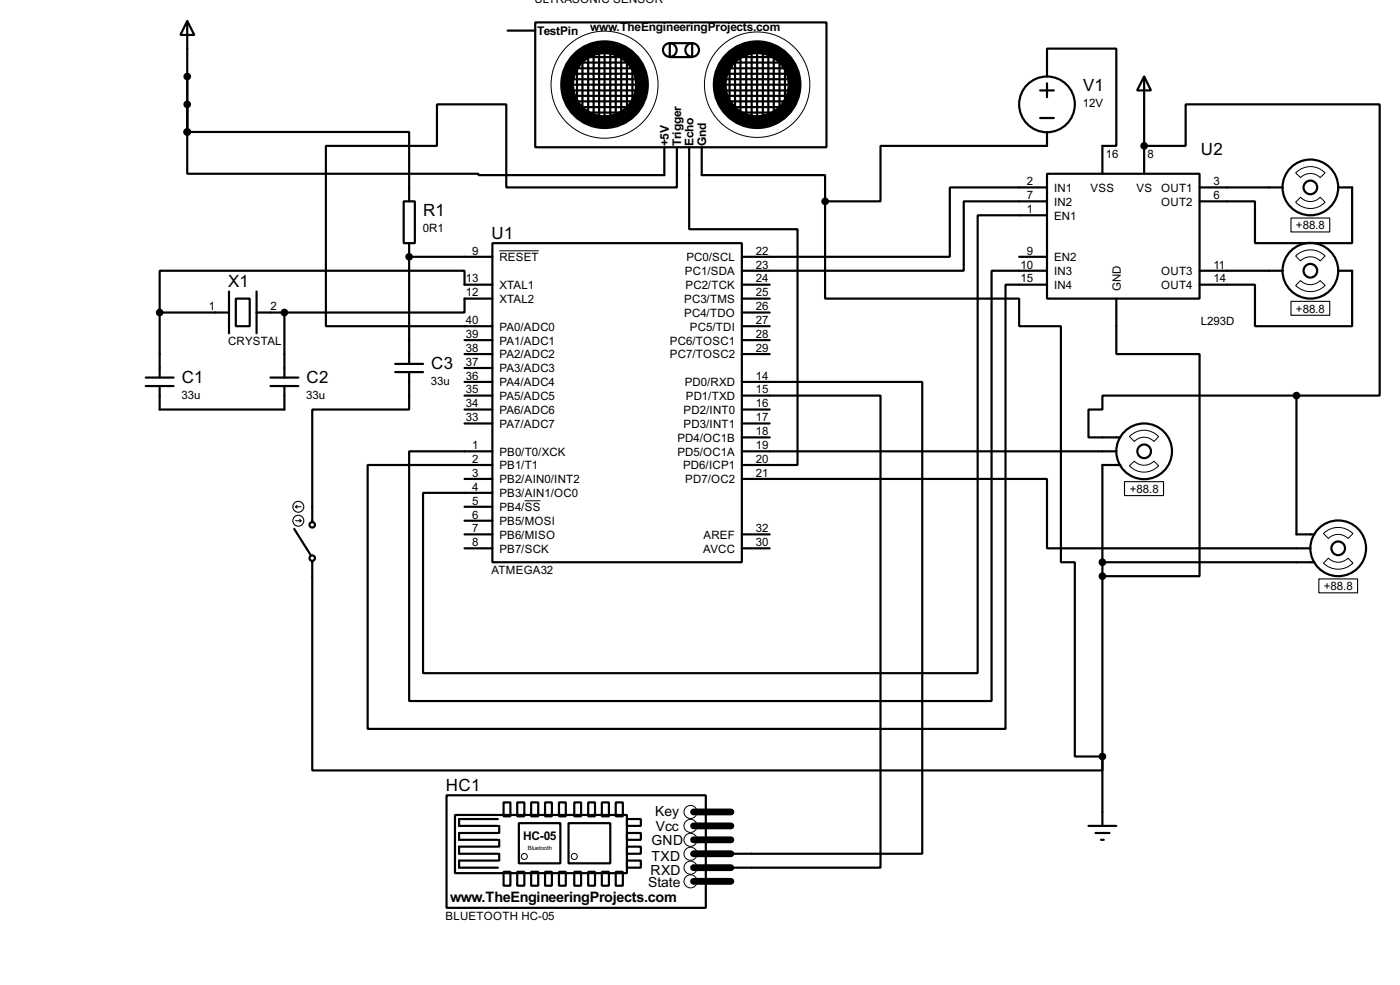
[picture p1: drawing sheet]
<svg xmlns="http://www.w3.org/2000/svg" width="256mm" height="180mm" viewBox="0 0 256 180" stroke-linecap="round" stroke-linejoin="round" font-family="sans-serif">
<g fill="none" stroke="#000" stroke-width=".4">
<path d="M34.3 3.9l1.3 2.5h-2.5zM34.3 3.9v20.3M93 5.6h5.1M98.1 4.1h53.3v22.9h-53.3zM103.7 16.6h12.9M104.2 14.5h12.7M104.2 13.5h12.4M104.2 17.6h12.2M104.4 15.5h12.2M104.7 12.5h11.7M104.7 11.5h10.9M104.7 18.6h11.4"/>
<path d="M105 19.6h10.9M105.7 12.2v6.7M106 10.5h8.6M106.7 10.7v9.4M107.8 10.5v10.4M108.8 9.7v11.7M109.8 9.7v11.9M110.8 9.7v12.5M111.8 9.7v12.5M112.8 9.2v12.7M113.8 10.2v11.7M114.9 11.5v9.6"/>
<path d="M115.9 12.5v6.6M122.7 7.9h4.1v2.6h-4.1zM132.1 13.5h12.2M132.6 15.5h12.7M132.6 14.5h12.5M132.6 16.6h12.5M132.9 12.5h11.4M132.9 11.5h10.4M132.9 17.6h11.7M133.4 18.6h11.4M133.7 12.2v5.9M133.9 19.6h9.7"/>
<path d="M134.4 10.5h8.1M134.7 10.7v9.4M135.7 10.2v10.7M136.7 9.5v11.9M137.7 9.5v12.1M138.7 9.5v12.1M139.8 9.5v12.1M140.8 9.7v11.7M141.8 10.2v10.7M142.8 11.5v8.6M143.8 12v7.1M190.6 16.6h2.5"/>
<path d="M191.8 14v-5.1h12.7v17.8h-2.5v5.1M191.8 15.3v2.5M209.6 14l1.3 2.6h-2.6zM209.6 14v17.8M34.3 24.2h40.7v12.7M34.3 24.2v7.6h53.4v.3h34v-5.1M74 36.9h2v7.6h-2zM105 20.6h10.4M124 27v7.3h-31.2v-15.2h-12.7v7.6h-20.4v33h30.5M126.3 27v15h19.8v43.1h-10.2M128.6 27v5.1h22.6v4.8M134.7 20.6h7.6"/>
<path d="M151.2 36.9v17.8h35.5v5h7.7v43.2h2.5v35.6h5.1v2.5h-144.8v-38.3M190.6 21.6h2.5M191.8 31.8h28v22.9h-28zM191.8 34.3h-17.8v12.7h-38.1M191.8 36.9h-15.2v12.7h-40.7M191.8 39.4h-12.7v83.8h-101.6v-33h12.7M191.8 24.2v2.5h-30.5v10.2h-10.1M209.6 26.7h7.6v-7.6h35.6v53.3h-15.3M219.8 34.3h15.2M245.2 34.3h2.5v10.2h-17.8v-7.6h-10.1M29.3 57.2h12.7M29.3 57.2v11.9"/>
<path d="M42 53.4v7.6M43.2 54.7h2.6v5h-2.6zM47 57.2h5.1M47 53.4v7.6M52.1 57.2v11.9M75 47h15.2M75 44.5v22.1M90.2 44.5h45.7v58.4h-45.7zM90.2 52.1h-5.1v-2.5h-55.8v7.6M90.2 54.7h-5.1v2.5h-33M135.9 57.2h5.1M135.9 54.7h5.1"/>
<path d="M135.9 52.1h5.1M135.9 59.7h5.1M186.7 47h5.1M191.8 49.6h-10.1v78.7h-106.7v-45.7h15.2M191.8 52.1h-7.6v81.3h-116.8v-48.3h22.8M204.5 54.7v10.1h15.3v40.7h-17.8M219.8 49.6h15.2M245.2 49.6h2.5v10.1h-17.8v-7.6h-10.1M26.7 69.1h5.1M26.7 70.7h5.1M29.3 70.7v4.3h22.8v-4.3M49.6 69.1h5.1"/>
<path d="M49.6 70.7h5.1M72.4 66.6h5.1M72.4 68.1h5.1M75 68.1v6.9h-17.8v20.6M85.1 75h5.1M85.1 69.9h5.1M85.1 72.4h5.1M85.1 77.5h5.1M85.1 62.3h5.1M85.1 64.8h5.1M85.1 67.4h5.1M135.9 72.4h25.4v86.4h-28.7"/>
<path d="M135.9 69.9h33.1v86.4h-36.4M135.9 75h5.1M135.9 77.5h5.1M135.9 62.3h5.1M135.9 64.8h5.1M237.5 72.4h-35.5v2.6h-2.6v5.1h5.9M237.5 72.4v25.4h3.3M53.9 96.8l3.1 4.9M85.1 87.7h5.1M85.1 92.8h5.1M85.1 95.3h5.1M85.1 97.8h5.1"/>
<path d="M135.9 87.7h55.9v12.7h48.3M135.9 82.6h68.6M135.9 97.8h5.1M135.9 80.1h5.1M205.3 85.1h-3.3v66.1M85.1 100.4h5.1M135.9 100.4h5.1M202 102.9h38.8M81.8 145.6h47.5v20.6h-47.5zM83.4 149.2h31.5v10.6h-31.5zM91.2 149.9h-7.1v1.3h7.1M91.2 152.5h-7.1v1.2h7.1"/>
<path d="M91.2 155h-7.1v1.3h7.1M91.2 157.5h-7.1v1.3h7.1M91.5 151.2v1.3M91.5 153.7v1.3M91.5 156.3v1.2M92.3 146.9h1.2v2.5h-1.2zM92.3 159.6h1.2v2.5h-1.2zM94.8 146.9h1.3v2.5h-1.3zM94.8 159.6h1.3v2.5h-1.3zM95.1 150.7h7.6v7.3h-7.6zM97.3 146.9h1.3v2.5h-1.3zM97.3 159.6h1.3v2.5h-1.3z"/>
<path d="M99.9 146.9h1.2v2.5h-1.2zM99.9 159.6h1.2v2.5h-1.2zM102.4 146.9h1.3v2.5h-1.3zM102.4 159.6h1.3v2.5h-1.3zM104.2 150.7h7.6v7.3h-7.6zM105.2 146.9h1.3v2.5h-1.3zM105.2 159.6h1.3v2.5h-1.3zM107.8 159.6h1.2v2.5h-1.2zM107.8 146.9h1.2v2.5h-1.2zM110.3 159.6h1.3v2.5h-1.3zM110.3 146.9h1.3v2.5h-1.3zM112.8 159.6h1.3v2.5h-1.3z"/>
<path d="M112.8 146.9h1.3v2.5h-1.3zM114.9 149.9h2.5v1.3h-2.5zM114.9 152.5h2.5v1.2h-2.5zM114.9 155h2.5v1.3h-2.5zM114.9 157.5h2.5v1.3h-2.5zM199.4 151.2h5.1M200.7 152.5h2.6M201.7 153.7h.5"/>
<circle cx="122.7" cy="9.2" r="1.25"/>
<circle cx="126.8" cy="9.2" r="1.25"/>
<circle cx="191.8" cy="19.1" r="5.1"/>
<circle cx="240" cy="34.3" r="5.1"/>
<circle cx="240" cy="34.3" r="1.25"/>
<circle cx="240" cy="49.6" r="5.1"/>
<circle cx="240" cy="49.6" r="1.25"/>
<circle cx="57.2" cy="96.1" r=".5"/>
<circle cx="209.6" cy="82.6" r="5.1"/>
<circle cx="209.6" cy="82.6" r="1.25"/>
<circle cx="57.2" cy="102.2" r=".5"/>
<circle cx="245.1" cy="100.4" r="5.1"/>
<circle cx="245.1" cy="100.4" r="1.25"/>
</g>
<g fill="#000">
<circle cx="34.3" cy="24.2" r=".2"/>
<circle cx="209.6" cy="26.7" r=".2"/>
<circle cx="75" cy="47" r=".2"/>
</g>
<g fill="none" stroke="#000" stroke-width=".18">
<path d="M237.4 37l.9-.9a2.45 2.45 0 0 0 3.6 0l.9 .9a3.7 3.7 0 0 1-5.4 0zM237.4 31.7a3.7 3.7 0 0 1 5.4 0l-.9 .8a2.54 2.54 0 0 0-3.6 0zM91.5 45.9h7.2M237.4 52.3l.9-.9a2.54 2.54 0 0 0 3.6 0l.9 .9a3.8 3.8 0 0 1-5.4 0zM237.4 46.9a3.8 3.8 0 0 1 5.4 0l-.9 .9a2.54 2.54 0 0 0-3.6 0zM206.9 79.9a3.7 3.7 0 0 1 5.4 0l-.9 .9a2.46 2.46 0 0 0-3.6 0zM96.1 91.7h2.9M206.9 85.3l.9-.9a2.53 2.53 0 0 0 3.6 0l.9 .9a3.7 3.7 0 0 1-5.4 0zM242.5 97.7a3.8 3.8 0 0 1 5.4 0l-.9 .9a2.54 2.54 0 0 0-3.6 0zM242.5 103.1l.9-.9a2.54 2.54 0 0 0 3.6 0l.9 .9a3.8 3.8 0 0 1-5.4 0z"/>
<circle cx="110.7" cy="15.5" r="9.8"/>
<circle cx="138.7" cy="15.5" r="9.7"/>
<circle cx="96" cy="156.8" r=".55"/>
<circle cx="105.2" cy="156.8" r=".55"/>
<circle cx="126.5" cy="151.2" r="1.2"/>
<circle cx="126.5" cy="156.3" r="1.2"/>
<circle cx="126.5" cy="148.6" r="1.2"/>
<circle cx="126.5" cy="153.7" r="1.2"/>
<circle cx="126.5" cy="158.8" r="1.2"/>
<circle cx="126.5" cy="161.3" r="1.2"/>
</g>
<g fill="none" stroke="#000" stroke-width=".2">
<path d="M236.5 39.9h7.1v2.6h-7.1zM236.5 55.2h7.1v2.5h-7.1zM54.2 95.3h1M54.2 92.8l.2 .2M54.2 92.8h1M54.4 92.5l-.2 .3M54.9 95.1l.3 .2M55.2 95.3l-.3 .3M206 88.2h7.2v2.5h-7.2zM241.6 106h7.1v2.5h-7.1z"/>
<circle cx="54.6" cy="95.3" r="1"/>
<circle cx="54.6" cy="92.8" r="1"/>
</g>
<g fill="#000" stroke="#000" stroke-width=".4">
<circle cx="34.3" cy="19.1" r=".5"/>
<circle cx="34.3" cy="14" r=".5"/>
<circle cx="34.3" cy="24.2" r=".5"/>
<circle cx="151.1" cy="36.9" r=".5"/>
<circle cx="209.6" cy="26.7" r=".5"/>
<circle cx="29.2" cy="57.2" r=".5"/>
<circle cx="52.1" cy="57.2" r=".5"/>
<circle cx="74.9" cy="47" r=".5"/>
<circle cx="237.5" cy="72.4" r=".5"/>
<circle cx="201.9" cy="102.9" r=".5"/>
<circle cx="201.9" cy="105.5" r=".5"/>
<circle cx="201.9" cy="138.5" r=".5"/>
</g>
<path d="M127.1 148.6h6.8M127.1 151.2h6.8M127.1 153.7h6.8M127.1 156.3h6.8M127.1 158.8h6.8M127.1 161.3h6.8" fill="none" stroke="#000" stroke-width="1.3"/>
<g fill="none" stroke="#000" stroke-width="2.6">
<circle cx="110.7" cy="15.5" r="6.9"/>
<circle cx="138.7" cy="15.5" r="6.9"/>
</g>
<g font-size="3.5">
<text x="198.4" y="16.7">V1</text>
<text x="220" y="28.5">U2</text>
<text x="77.5" y="39.5">R1</text>
<text x="90.1" y="43.7">U1</text>
<text x="41.8" y="52.6">X1</text>
<text x="33.3" y="70.1">C1</text>
<text x="56.2" y="70.1">C2</text>
<text x="79" y="67.5">C3</text>
<text x="81.7" y="144.8">HC1</text>
</g>
<text font-size="3" x="82.5" y="165.1">www.TheEngineeringProjects.com</text>
<g font-size="2.9">
<text x="120" y="149.4">Key</text>
<text x="119.3" y="154.7">GND</text>
<text x="120.1" y="152.2">Vcc</text>
<text x="119.2" y="160.1">RXD</text>
<text x="119.3" y="157.5">TXD</text>
<text x="118.7" y="162.3">State</text>
</g>
<g font-size="2.5">
<text x="108.1" y="5.6">www.TheEngineeringProjects.com</text>
<text x="98.4" y="6.4">TestPin</text>
<text x="122.5" y="26.8" transform="rotate(-90 122.5 26.8)">+5V</text>
<text x="124.8" y="26.7" transform="rotate(-90 124.8 26.7)">Trigger</text>
<text x="127.1" y="26.7" transform="rotate(-90 127.1 26.7)">Echo</text>
<text x="129.4" y="26.8" transform="rotate(-90 129.4 26.8)">Gnd</text>
<text x="95.8" y="153.8">HC-05</text>
</g>
<g font-size="2.4">
<text x="97.9" y=".6">ULTRASONIC SENSOR</text>
<text x="198.4" y="19.6">12V</text>
<text x="202.6" y="28.9">16</text>
<text x="210.2" y="28.9">8</text>
<text x="188.1" y="33.9">2</text>
<text x="193.1" y="35.1">IN1</text>
<text x="199.8" y="35.1">VSS</text>
<text x="208.2" y="35.1">VS</text>
<text x="212.7" y="35.1">OUT1</text>
<text x="222.3" y="33.9">3</text>
<text x="188.1" y="36.5">7</text>
<text x="188.1" y="39">1</text>
<text x="193.1" y="37.7">IN2</text>
<text x="193.1" y="40.2">EN1</text>
<text x="212.7" y="37.7">OUT2</text>
<text x="222.3" y="36.5">6</text>
<text x="237.4" y="42">+88.8</text>
<text x="77.5" y="42.5">0R1</text>
<text x="86.5" y="46.6">9</text>
<text x="91.5" y="47.8">RESET</text>
<text x="125.7" y="47.8">PC0/SCL</text>
<text x="138.5" y="46.6">22</text>
<text x="188.1" y="46.6">9</text>
<text x="193.1" y="47.8">EN2</text>
<text x="85.4" y="51.7">13</text>
<text x="91.5" y="52.9">XTAL1</text>
<text x="125.5" y="50.4">PC1/SDA</text>
<text x="125.6" y="52.9">PC2/TCK</text>
<text x="138.5" y="49.2">23</text>
<text x="138.5" y="51.7">24</text>
<text x="187" y="49.2">10</text>
<text x="187" y="51.7">15</text>
<text x="193.1" y="50.4">IN3</text>
<text x="193.1" y="52.9">IN4</text>
<text x="205.3" y="53.3" transform="rotate(-90 205.3 53.3)">GND</text>
<text x="212.7" y="50.4">OUT3</text>
<text x="212.7" y="52.9">OUT4</text>
<text x="222.3" y="49.2">11</text>
<text x="222.3" y="51.7">14</text>
<text x="38.3" y="56.8">1</text>
<text x="49.6" y="56.8">2</text>
<text x="85.4" y="54.3">12</text>
<text x="85.4" y="59.3">40</text>
<text x="91.5" y="55.4">XTAL2</text>
<text x="125.3" y="55.4">PC3/TMS</text>
<text x="125.3" y="58">PC4/TDO</text>
<text x="138.5" y="54.3">25</text>
<text x="138.5" y="56.8">26</text>
<text x="138.5" y="59.3">27</text>
<text x="220" y="59.4">L293D</text>
<text x="237.4" y="57.2">+88.8</text>
<text x="41.8" y="63.2">CRYSTAL</text>
<text x="85.4" y="64.4">38</text>
<text x="85.4" y="61.9">39</text>
<text x="91.5" y="65.6">PA2/ADC2</text>
<text x="91.5" y="63.1">PA1/ADC1</text>
<text x="91.5" y="60.5">PA0/ADC0</text>
<text x="122.7" y="63.1">PC6/TOSC1</text>
<text x="122.7" y="65.6">PC7/TOSC2</text>
<text x="126.4" y="60.5">PC5/TDI</text>
<text x="138.5" y="61.9">28</text>
<text x="138.5" y="64.4">29</text>
<text x="79" y="70.4">33u</text>
<text x="85.4" y="72">35</text>
<text x="85.4" y="69.5">36</text>
<text x="85.4" y="67">37</text>
<text x="91.5" y="70.7">PA4/ADC4</text>
<text x="91.5" y="68.1">PA3/ADC3</text>
<text x="125.4" y="70.7">PD0/RXD</text>
<text x="138.5" y="69.5">14</text>
<text x="138.5" y="72">15</text>
<text x="33.3" y="73">33u</text>
<text x="56.1" y="73">33u</text>
<text x="85.4" y="77.1">33</text>
<text x="85.4" y="74.6">34</text>
<text x="91.5" y="75.8">PA6/ADC6</text>
<text x="91.5" y="73.2">PA5/ADC5</text>
<text x="125.2" y="75.8">PD2/INT0</text>
<text x="125.6" y="73.2">PD1/TXD</text>
<text x="138.5" y="74.6">16</text>
<text x="138.5" y="77.1">17</text>
<text x="86.5" y="82.2">1</text>
<text x="91.5" y="83.4">PB0/T0/XCK</text>
<text x="91.5" y="78.3">PA7/ADC7</text>
<text x="124.1" y="80.8">PD4/OC1B</text>
<text x="124.1" y="83.4">PD5/OC1A</text>
<text x="125.2" y="78.3">PD3/INT1</text>
<text x="138.5" y="79.7">18</text>
<text x="138.5" y="82.2">19</text>
<text x="86.5" y="84.7">2</text>
<text x="86.5" y="87.3">3</text>
<text x="86.5" y="89.8">4</text>
<text x="91.5" y="85.9">PB1/T1</text>
<text x="91.5" y="88.5">PB2/AIN0/INT2</text>
<text x="125.1" y="85.9">PD6/ICP1</text>
<text x="125.5" y="88.5">PD7/OC2</text>
<text x="138.5" y="84.7">20</text>
<text x="138.5" y="87.3">21</text>
<text x="86.5" y="92.4">5</text>
<text x="86.5" y="94.9">6</text>
<text x="91.5" y="91">PB3/AIN1/OC0</text>
<text x="91.5" y="93.6">PB4/SS</text>
<text x="207" y="90.3">+88.8</text>
<text x="86.5" y="97.4">7</text>
<text x="86.5" y="100">8</text>
<text x="91.5" y="96.1">PB5/MOSI</text>
<text x="91.5" y="98.6">PB6/MISO</text>
<text x="91.5" y="101.2">PB7/SCK</text>
<text x="128.8" y="101.2">AVCC</text>
<text x="128.9" y="98.6">AREF</text>
<text x="138.5" y="97.4">32</text>
<text x="138.5" y="100">30</text>
<text x="90" y="105.1">ATMEGA32</text>
<text x="242.5" y="108">+88.8</text>
<text x="81.6" y="168.4">BLUETOOTH HC-05</text>
</g>
<text font-size="1.2" x="96.7" y="155.7">Bluetooth</text>
</svg>
